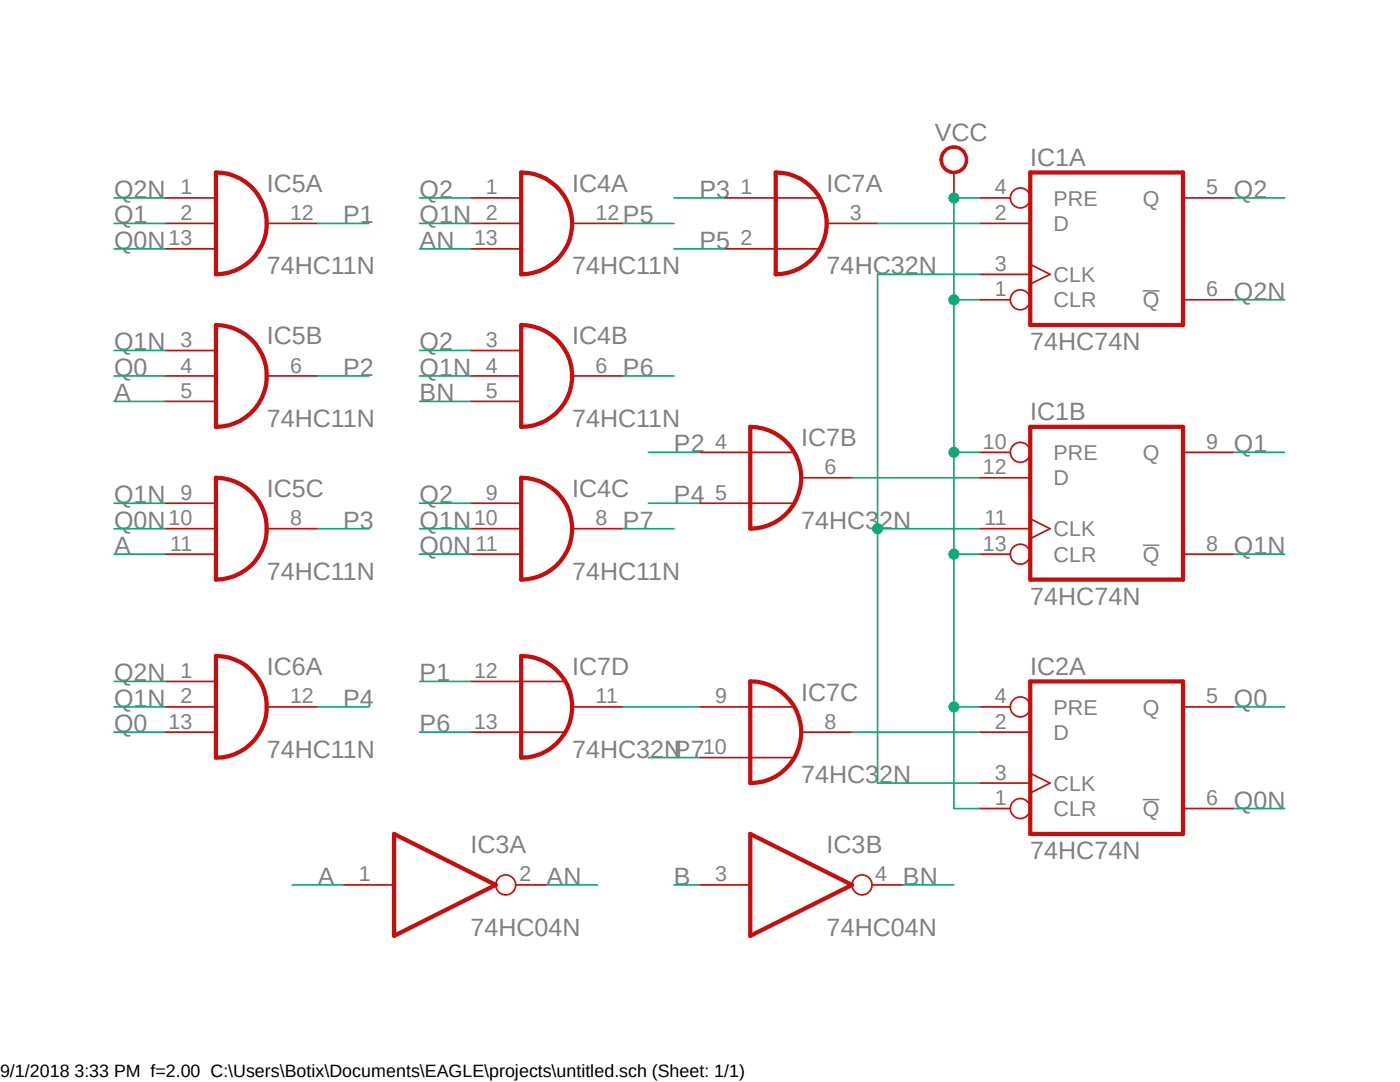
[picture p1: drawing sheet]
<svg xmlns="http://www.w3.org/2000/svg" width="279mm" height="216mm" viewBox="0 0 279 216" stroke-linecap="round" stroke-linejoin="round" font-family="sans-serif">
<path d="M21.5 22.9l236.4 165.1M257.9 22.9l-236.4 165.1" fill="none" stroke="#fff" stroke-width=".2"/>
<path d="M228 58h3.4M228 108.8h3.4M228 159.6h3.4" fill="none" stroke="#808080" stroke-width=".3"/>
<g fill="none" stroke="#c90d0c" stroke-width=".85">
<path d="M43.1 34.4a10.2 10.2 0 0 1 10.1 10.2 10.2 10.2 0 0 1-10.1 10.1zM104 34.4a10.2 10.2 0 0 1 10.2 10.2 10.2 10.2 0 0 1-10.2 10.1zM154.8 34.4a10.2 10.2 0 0 1 10.2 10.2 10.2 10.2 0 0 1-10.2 10.1zM205.6 34.4h30.5v30.5h-30.5zM43.1 64.9a10.2 10.2 0 0 1 10.1 10.1 10.2 10.2 0 0 1-10.1 10.2zM104 64.9a10.2 10.2 0 0 1 10.2 10.1 10.2 10.2 0 0 1-10.2 10.2zM43.1 95.3a10.2 10.2 0 0 1 10.1 10.2 10.2 10.2 0 0 1-10.1 10.2zM104 95.3a10.2 10.2 0 0 1 10.2 10.2 10.2 10.2 0 0 1-10.2 10.2zM149.7 85.2a10.2 10.2 0 0 1 10.2 10.1 10.2 10.2 0 0 1-10.2 10.2zM205.6 85.2h30.5v30.5h-30.5zM43.1 130.9a10.1 10.1 0 0 1 10.1 10.1 10.1 10.1 0 0 1-10.1 10.2zM104 130.9a10.1 10.1 0 0 1 10.2 10.1 10.1 10.1 0 0 1-10.2 10.2z"/>
<path d="M149.7 136a10.1 10.1 0 0 1 10.2 10.1 10.1 10.1 0 0 1-10.2 10.2zM205.6 136h30.5v30.4h-30.5zM78.7 166.4l20.2 10.2-20.2 10.1zM149.7 166.4l20.4 10.2-20.4 10.1z"/>
</g>
<g fill="none" stroke="#c90d0c" stroke-width=".34">
<path d="M32.9 39.5h10.2M93.9 39.5h10.1M144.7 39.5h18.7M195.5 39.5h6.1M236.1 39.5h10.2M32.9 44.6h10.2M32.9 49.7h10.2M53.3 44.6h10.1M93.9 44.6h10.1M93.9 49.7h10.1M114.2 44.6h10.1M144.7 49.7h18.7"/>
<path d="M165 44.6h10.1M195.5 59.8h6.1M195.5 44.6h10.1M195.5 54.7h10.1M205.6 52.7l3.9 2-3.9 2M236.1 59.8h10.2M32.9 69.9h10.2M32.9 75h10.2M53.3 75h10.1M93.9 69.9h10.1M93.9 75h10.1M114.2 75h10.1"/>
<path d="M32.9 80.1h10.2M93.9 80.1h10.1M139.6 90.3h18.8M159.9 95.3h10.2M195.5 95.3h10.1M195.5 90.3h6.1M236.1 90.3h10.2M32.9 110.6h10.2M32.9 105.5h10.2M32.9 100.4h10.2M53.3 105.5h10.1M93.9 110.6h10.1"/>
<path d="M93.9 105.5h10.1M93.9 100.4h10.1M114.2 105.5h10.1M139.6 100.4h18.8M195.5 110.6h6.1M195.5 105.5h10.1M205.6 103.5l3.9 2-3.9 2M236.1 110.6h10.2M32.9 136h10.2M93.9 136h18.7M32.9 146.1h10.2M32.9 141.1h10.2"/>
<path d="M53.3 141.1h10.1M93.9 146.1h18.7M114.2 141.1h10.1M139.6 141.1h18.8M139.6 151.2h18.8M159.9 146.1h10.2M195.5 146.1h10.1M195.5 156.3h10.1M195.5 141.1h6.1M205.6 154.3l3.9 2-3.9 1.9M236.1 141.1h10.2M68.5 176.6h10.2"/>
<path d="M102.9 176.6h6.2M139.6 176.6h10.1M174 176.6h6.2M195.5 161.3h6.1M236.1 161.3h10.2"/>
<circle cx="203.6" cy="39.5" r="1.99"/>
<circle cx="203.6" cy="59.8" r="1.99"/>
<circle cx="203.6" cy="90.3" r="1.99"/>
<circle cx="203.6" cy="110.6" r="1.99"/>
<circle cx="203.6" cy="141.1" r="1.99"/>
<circle cx="100.9" cy="176.6" r="1.99"/>
<circle cx="172" cy="176.6" r="1.99"/>
<circle cx="203.6" cy="161.3" r="1.99"/>
</g>
<path d="M188.3 30a2.78 2.78 0 0 1 4.4 .5 2.78 2.78 0 0 1-1.6 4.1 2.78 2.78 0 0 1-3.5-2.7h.5a2.27 2.27 0 0 1 3.2-2.2 2.27 2.27 0 0 1 .5 3.8 2.27 2.27 0 0 1-3.6-1.1l-.1-.5h-.5l.3-1.4z" fill-rule="evenodd" fill="#c90d0c"/>
<path d="M188.3 30a2.78 2.78 0 0 1 4.4 .5 2.78 2.78 0 0 1-1.6 4.1 2.78 2.78 0 0 1-3.5-2.7h.5a2.27 2.27 0 0 1 3.2-2.2 2.27 2.27 0 0 1 .5 3.8 2.27 2.27 0 0 1-3.6-1.1l-.1-.5h-.5l.3-1.4z" fill="none" stroke="#c90d0c" stroke-width=".2"/>
<path d="M190.4 34.4v5.1" fill="none" stroke="#c90d0c" stroke-width=".34"/>
<path d="M190.4 39.5h5.1M190.4 59.8v30.5h5.1M124.3 141.1h15.3" fill="none" stroke="#0dab76" stroke-width=".34"/>
<circle cx="190.4" cy="39.5" r="1.01" fill="#0dab76"/>
<circle cx="190.4" cy="39.5" r="1.01" fill="none" stroke="#0dab76" stroke-width=".2"/>
<path d="M190.4 39.5v20.3M190.4 110.6v30.5h5.1" fill="none" stroke="#0dab76" stroke-width=".34"/>
<circle cx="190.4" cy="90.3" r="1.01" fill="#0dab76"/>
<circle cx="190.4" cy="90.3" r="1.01" fill="none" stroke="#0dab76" stroke-width=".2"/>
<path d="M190.4 90.3v20.3M190.4 141.1v20.2h5.1" fill="none" stroke="#0dab76" stroke-width=".34"/>
<circle cx="190.4" cy="141.1" r="1.01" fill="#0dab76"/>
<circle cx="190.4" cy="141.1" r="1.01" fill="none" stroke="#0dab76" stroke-width=".2"/>
<path d="M190.4 59.8h5.1" fill="none" stroke="#0dab76" stroke-width=".34"/>
<circle cx="190.4" cy="59.8" r="1.01" fill="#0dab76"/>
<circle cx="190.4" cy="59.8" r="1.01" fill="none" stroke="#0dab76" stroke-width=".2"/>
<path d="M190.4 110.6h5.1" fill="none" stroke="#0dab76" stroke-width=".34"/>
<circle cx="190.4" cy="110.6" r="1.01" fill="#0dab76"/>
<circle cx="190.4" cy="110.6" r="1.01" fill="none" stroke="#0dab76" stroke-width=".2"/>
<path d="M175.1 54.7v101.6h20.4M175.1 105.5h20.4" fill="none" stroke="#0dab76" stroke-width=".34"/>
<circle cx="175.1" cy="105.5" r="1.01" fill="#0dab76"/>
<circle cx="175.1" cy="105.5" r="1.01" fill="none" stroke="#0dab76" stroke-width=".2"/>
<g fill="none" stroke="#0dab76" stroke-width=".34">
<path d="M22.8 39.5h10.1M83.7 39.5h10.2M134.5 39.5h10.2M246.3 39.5h10.1M22.8 44.6h10.1M22.8 49.7h10.1M63.4 44.6h10.2M83.7 44.6h10.2M83.7 49.7h10.2M124.3 44.6h10.2M134.5 49.7h10.2M175.1 54.7h20.4"/>
<path d="M175.1 44.6h20.4M246.3 59.8h10.1M22.8 69.9h10.1M22.8 75h10.1M63.4 75h10.2M83.7 69.9h10.2M83.7 75h10.2M124.3 75h10.2M22.8 80.1h10.1M83.7 80.1h10.2M129.4 90.3h10.2M170.1 95.3h25.4"/>
<path d="M246.3 90.3h10.1M22.8 100.4h10.1M22.8 110.6h10.1M22.8 105.5h10.1M63.4 105.5h10.2M83.7 100.4h10.2M83.7 110.6h10.2M83.7 105.5h10.2M124.3 105.5h10.2M129.4 100.4h10.2M246.3 110.6h10.1M22.8 136h10.1"/>
<path d="M83.7 136h10.2M22.8 141.1h10.1M22.8 146.1h10.1M63.4 141.1h10.2M83.7 146.1h10.2M129.4 151.2h10.2M170.1 146.1h25.4M246.3 141.1h10.1M58.3 176.6h10.2M109.1 176.6h10.2M134.5 176.6h5.1M180.2 176.6h10.2"/>
<path d="M246.3 161.3h10.1"/>
</g>
<g font-size="5" fill="#808080">
<text x="186.6" y="28.1">VCC</text>
<text x="205.6" y="33.1">IC1A</text>
<text x="22.8" y="39.5">Q2N</text>
<text x="53.3" y="38.2">IC5A</text>
<text x="83.7" y="39.5">Q2</text>
<text x="114.2" y="38.2">IC4A</text>
<text x="139.6" y="39.5">P3</text>
<text x="165" y="38.2">IC7A</text>
<text x="246.3" y="39.5">Q2</text>
<text x="22.8" y="44.6">Q1</text>
<text x="68.5" y="44.6">P1</text>
<text x="83.7" y="44.6">Q1N</text>
<text x="124.3" y="44.6">P5</text>
<text x="22.8" y="49.7">Q0N</text>
<text x="83.7" y="49.7">AN</text>
<text x="139.6" y="49.7">P5</text>
<text x="53.3" y="54.7">74HC11N</text>
<text x="114.2" y="54.7">74HC11N</text>
<text x="165" y="54.7">74HC32N</text>
<text x="246.3" y="59.8">Q2N</text>
<text x="22.8" y="69.9">Q1N</text>
<text x="53.3" y="68.7">IC5B</text>
<text x="83.7" y="69.9">Q2</text>
<text x="114.2" y="68.7">IC4B</text>
<text x="205.6" y="69.9">74HC74N</text>
<text x="22.8" y="75">Q0</text>
<text x="68.5" y="75">P2</text>
<text x="83.7" y="75">Q1N</text>
<text x="124.3" y="75">P6</text>
<text x="22.8" y="80.1">A</text>
<text x="83.7" y="80.1">BN</text>
<text x="205.6" y="83.9">IC1B</text>
<text x="53.3" y="85.2">74HC11N</text>
<text x="114.2" y="85.2">74HC11N</text>
<text x="159.9" y="89">IC7B</text>
<text x="134.5" y="90.3">P2</text>
<text x="246.3" y="90.3">Q1</text>
<text x="22.8" y="100.4">Q1N</text>
<text x="53.3" y="99.1">IC5C</text>
<text x="83.7" y="100.4">Q2</text>
<text x="114.2" y="99.1">IC4C</text>
<text x="134.5" y="100.4">P4</text>
<text x="22.8" y="105.5">Q0N</text>
<text x="68.5" y="105.5">P3</text>
<text x="83.7" y="105.5">Q1N</text>
<text x="124.3" y="105.5">P7</text>
<text x="159.9" y="105.5">74HC32N</text>
<text x="22.8" y="110.6">A</text>
<text x="83.7" y="110.6">Q0N</text>
<text x="246.3" y="110.6">Q1N</text>
<text x="53.3" y="115.7">74HC11N</text>
<text x="114.2" y="115.7">74HC11N</text>
<text x="205.6" y="120.7">74HC74N</text>
<text x="22.8" y="136">Q2N</text>
<text x="53.3" y="134.7">IC6A</text>
<text x="83.7" y="136">P1</text>
<text x="114.2" y="134.7">IC7D</text>
<text x="205.6" y="134.7">IC2A</text>
<text x="22.8" y="141.1">Q1N</text>
<text x="68.5" y="141.1">P4</text>
<text x="159.9" y="139.8">IC7C</text>
<text x="246.3" y="141.1">Q0</text>
<text x="22.8" y="146.1">Q0</text>
<text x="83.7" y="146.1">P6</text>
<text x="53.3" y="151.2">74HC11N</text>
<text x="114.2" y="151.2">74HC32NP7</text>
<text x="159.9" y="156.3">74HC32N</text>
<text x="246.3" y="161.3">Q0N</text>
<text x="93.9" y="170.2">IC3A</text>
<text x="165" y="170.2">IC3B</text>
<text x="205.6" y="171.5">74HC74N</text>
<text x="63.4" y="176.6">A</text>
<text x="109.1" y="176.6">AN</text>
<text x="134.5" y="176.6">B</text>
<text x="180.2" y="176.6">BN</text>
<text x="93.9" y="186.7">74HC04N</text>
<text x="165" y="186.7">74HC04N</text>
</g>
<g font-size="4.3" fill="#808080">
<text x="36" y="38.8">1</text>
<text x="97" y="38.8">1</text>
<text x="147.8" y="38.8">1</text>
<text x="198.5" y="38.8">4</text>
<text x="210.3" y="41">PRE</text>
<text x="228" y="41">Q</text>
<text x="240.7" y="38.8">5</text>
<text x="36" y="43.9">2</text>
<text x="57.9" y="43.9">12</text>
<text x="97" y="43.9">2</text>
<text x="118.9" y="43.9">12</text>
<text x="169.6" y="43.9">3</text>
<text x="198.5" y="43.9">2</text>
<text x="210.3" y="46.1">D</text>
<text x="33.7" y="48.9">13</text>
<text x="94.6" y="48.9">13</text>
<text x="147.8" y="48.9">2</text>
<text x="198.5" y="59.1">1</text>
<text x="198.5" y="54">3</text>
<text x="210.3" y="56.3">CLK</text>
<text x="240.7" y="59.1">6</text>
<text x="210.3" y="61.3">CLR</text>
<text x="228" y="61.3">Q</text>
<text x="36" y="69.3">3</text>
<text x="97" y="69.3">3</text>
<text x="36" y="74.3">4</text>
<text x="57.9" y="74.3">6</text>
<text x="97" y="74.3">4</text>
<text x="118.9" y="74.3">6</text>
<text x="36" y="79.4">5</text>
<text x="97" y="79.4">5</text>
<text x="142.7" y="89.5">4</text>
<text x="196.2" y="89.5">10</text>
<text x="240.7" y="89.5">9</text>
<text x="164.5" y="94.6">6</text>
<text x="196.2" y="94.6">12</text>
<text x="210.3" y="91.8">PRE</text>
<text x="228" y="91.8">Q</text>
<text x="36" y="99.7">9</text>
<text x="97" y="99.7">9</text>
<text x="142.7" y="99.7">5</text>
<text x="210.3" y="96.9">D</text>
<text x="33.7" y="104.8">10</text>
<text x="57.9" y="104.8">8</text>
<text x="94.6" y="104.8">10</text>
<text x="118.9" y="104.8">8</text>
<text x="196.5" y="104.8">11</text>
<text x="210.3" y="107">CLK</text>
<text x="34" y="109.9">11</text>
<text x="94.9" y="109.9">11</text>
<text x="196.2" y="109.9">13</text>
<text x="210.3" y="112.1">CLR</text>
<text x="228" y="112.1">Q</text>
<text x="240.7" y="109.9">8</text>
<text x="36" y="135.3">1</text>
<text x="94.6" y="135.3">12</text>
<text x="36" y="140.3">2</text>
<text x="57.9" y="140.3">12</text>
<text x="118.9" y="140.3">11</text>
<text x="142.7" y="140.3">9</text>
<text x="198.5" y="140.3">4</text>
<text x="210.3" y="142.6">PRE</text>
<text x="228" y="142.6">Q</text>
<text x="240.7" y="140.3">5</text>
<text x="33.7" y="145.4">13</text>
<text x="94.6" y="145.4">13</text>
<text x="164.5" y="145.4">8</text>
<text x="198.5" y="145.4">2</text>
<text x="210.3" y="147.6">D</text>
<text x="140.3" y="150.5">10</text>
<text x="198.5" y="155.6">3</text>
<text x="198.5" y="160.7">1</text>
<text x="210.3" y="157.8">CLK</text>
<text x="240.7" y="160.7">6</text>
<text x="210.3" y="162.9">CLR</text>
<text x="228" y="162.9">Q</text>
<text x="71.6" y="175.9">1</text>
<text x="103.7" y="175.9">2</text>
<text x="142.7" y="175.9">3</text>
<text x="174.7" y="175.9">4</text>
</g>
<text font-size="3.6" x="0" y="214.9">9/1/2018 3:33 PM f=2.00 C:\Users\Botix\Documents\EAGLE\projects\untitled.sch (Sheet: 1/1)</text>
</svg>
